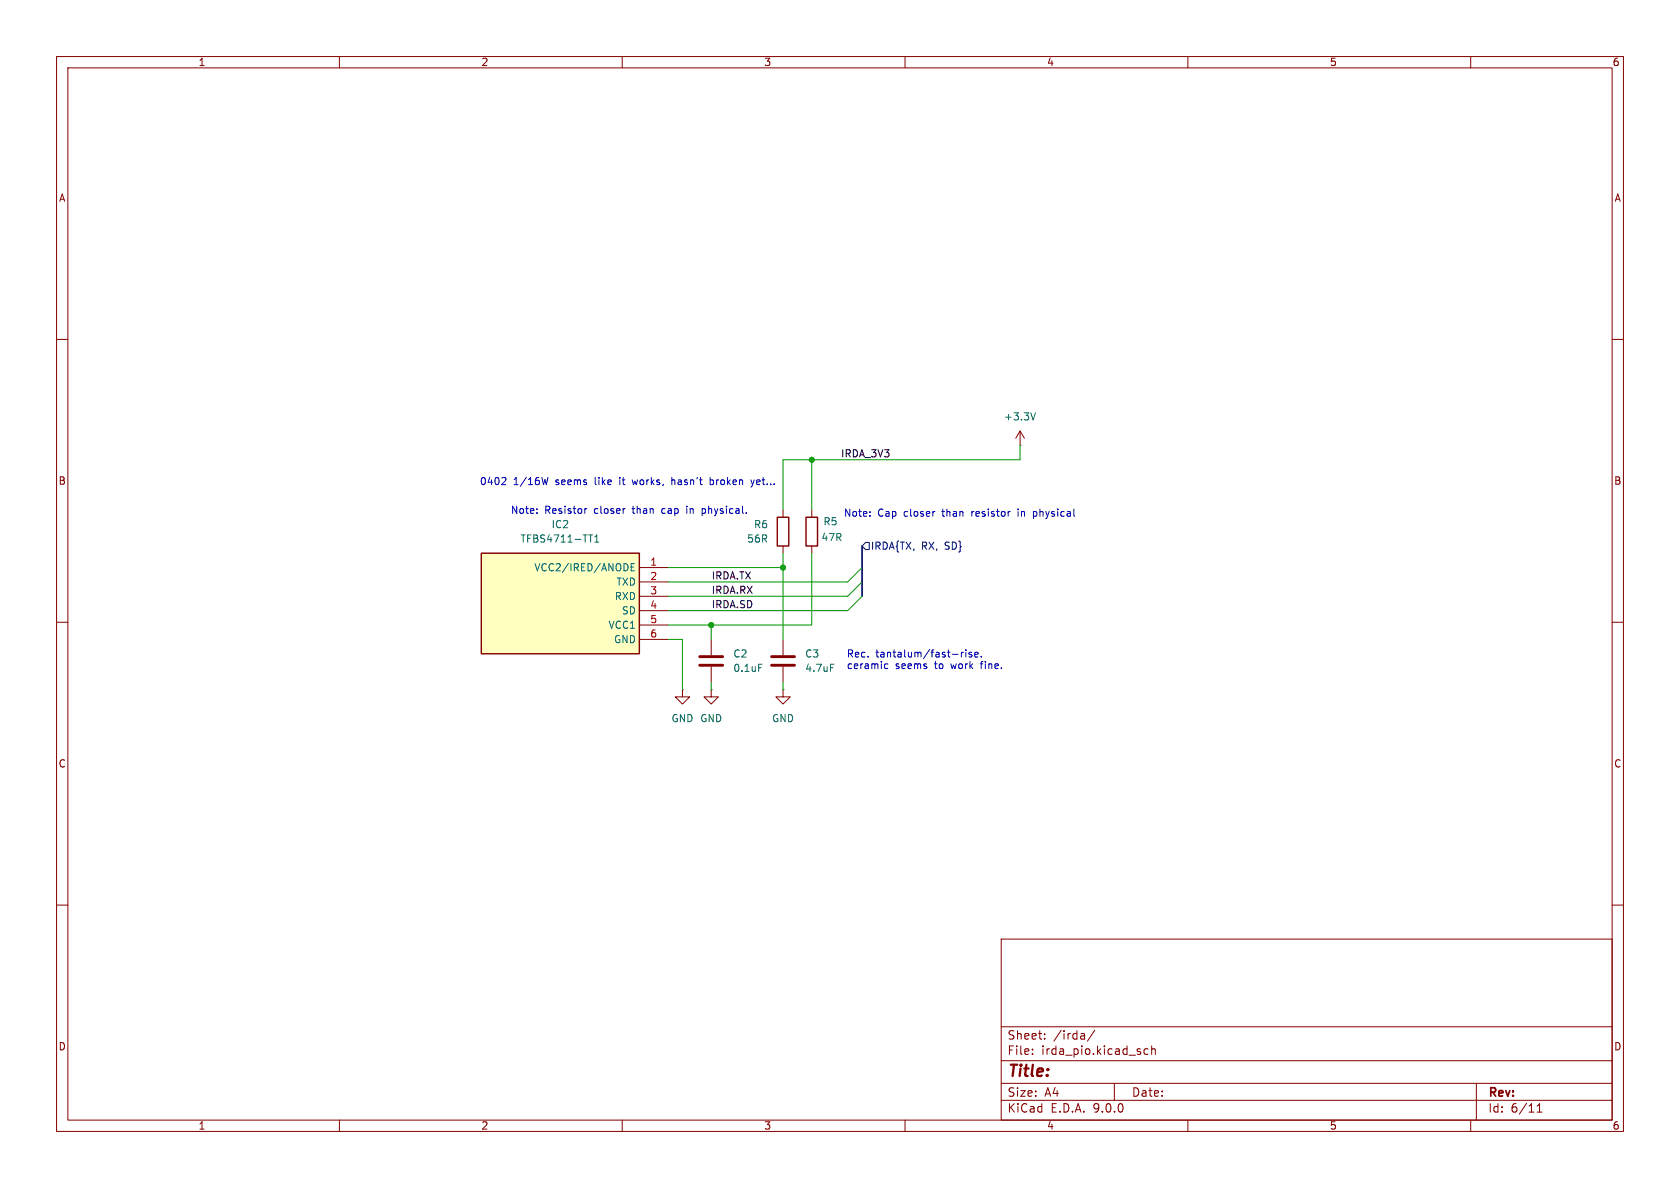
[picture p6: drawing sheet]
<svg xmlns="http://www.w3.org/2000/svg" width="297mm" height="210mm" viewBox="0 0 297 210" stroke-linecap="round" stroke-linejoin="round" font-family="sans-serif">
<g fill="none" stroke="#840000" stroke-width=".18">
<path d="M10 10h277v190h-277zM12 12h273v186h-273zM60 10v2M110 10v2M160 10v2M210 10v2M260 10v2M10 60h2M285 60h2M10 110h2M285 110h2M10 160h2"/>
<path d="M177 166h108v32h-108zM285 160h2M60 198v2M110 198v2M160 198v2M177 194.5h108M177 191.5h108M177 187.5h108M177 181.5h108M182.5 186.3v.1M182.5 185.5v.1M184.7 183.6v.1"/>
<path d="M184.7 182.8v.1M191.5 182.7l.2 .2v.8M191.7 183.6l-.1 .1M191.7 183.1h-.1M193.5 182.1l-1.3 2M197 191.5v3M203 185.5l-.5-.1-.3 .3v.4l.2 .2h.6M203.6 185.5l.2-.1 .4 .1v.9M203.6 184.9v1.5M210 198v2M260 198v2M261 191.5v6.5"/>
<path d="M271.7 196.6h.9M271.7 195.5l.5-.4v1.5"/>
</g>
<path d="M85.1 97.8h27.9v17.8h-27.9z" fill="#ffffc2"/>
<path d="M85.1 97.8h27.9v17.8h-27.9zM137.4 91.4h2v5.1h-2zM142.5 91.4h2v5.1h-2z" fill="none" stroke="#840000" stroke-width=".25"/>
<g fill="none" stroke="#840000" stroke-width=".18">
<path d="M180.3 78.7h.1M180.3 76.2l-.7 1.3M180.3 76.2l.8 1.3M180.3 76.2v2.5M138.4 90.2v1.2M138.4 96.5v1.3M143.5 90.2v1.2M143.5 96.5v1.3M113 100.3h5.1M113 102.9h5.1M113 105.4h5.1M113 108h5.1"/>
<path d="M113 110.5h5.1M113 113h5.1M125.7 113v2.8M125.7 117.9v2.8M138.4 113v2.8M138.4 117.9v2.8M120.6 121.9v1.3h1.3l-1.3 1.3-1.2-1.3h1.2M120.6 121.9h.1M125.7 121.9v1.3h1.3l-1.3 1.3-1.2-1.3h1.2M125.7 121.9h.1M138.4 121.9v1.3h1.3l-1.3 1.3-1.2-1.3h1.2M138.4 121.9h.1"/>
</g>
<path d="M183.1 73l-.5 1.2M104 94.6h.8M104.4 94.6v1.2M105.1 95.8h.8M105.1 94.9l.4-.3v1.2M112.2 99.6h-.6v1.3h.6M111.6 100.2h.4M134.1 117.4h.6M146.8 117.4h.6" fill="none" stroke="#006464" stroke-width=".18"/>
<path d="M123.7 116.1h4.1M123.7 117.6h4.1M136.4 116.1h4.1M136.4 117.6h4.1" fill="none" stroke="#840000" stroke-width=".51"/>
<path d="M153 95.9h.7v1.3h-.7l-.6-.7z" fill="none" stroke="#000084" stroke-width=".18"/>
<path d="M152.4 96.5v8.9" fill="none" stroke="#000084" stroke-width=".3"/>
<path d="M180.3 78.7v2.6h-41.9v8.9M138.4 97.8v15.2M143.5 81.3v8.9M143.5 97.8v12.7h-25.4M118.1 113h2.5v8.9M118.1 100.3h20.3M125.7 110.5v2.5M152.4 102.9l-2.5 2.5h-31.8M152.4 100.3l-2.5 2.6h-31.8M152.4 105.4l-2.5 2.6h-31.8M125.7 120.7v1.2M138.4 120.7v1.2" fill="none" stroke="#009600" stroke-width=".18"/>
<g fill="none" stroke="#0000c2" stroke-width=".18">
<path d="M89.2 84.4l.2 .2v.3l-.7 .8h.7M94.9 90.6v.2M94.9 90v.1M96.9 84.4l-.3 1.3-.3-.9M103.7 89.9l-.3 .2M110.4 89.9h.1M111.8 84.8l.2 .9M118.8 84.4v1.3M119.1 84.8l-.3 .1M121.4 89.5v.1M121.4 89.9v.9M124.1 89.9v1.3"/>
<path d="M124.1 90.7l.4 .1M124.5 89.9l-.4 .1M125.5 84.9l.4-.1 .2 .1M125.5 84.4v1.3M126.1 85.6l-.2 .1-.4-.1M132.7 84.8l.3 .9M133 85.7l-.3 .4M133.3 84.8l-.3 .9M153.8 91.1v.2M153.8 90.5v.1M165.2 90.4h.1M180 90v.1"/>
<path d="M180 90.4v.9M182.7 90.4v1.3M182.7 91.2l.4 .1M183.1 90.4l-.4 .1M156.4 117.9l.2 .3 .4-.1M157 117.4l-.4-.1-.2 .3M168.4 115.7h1M170 115.3v.8M170.3 115.3l-.3 .2M170.8 114.9v.1M170.8 115.3v.8M171.8 115.4l-.3-.1-.2 .2 .1 .2 .4 .1v.3h-.5"/>
<path d="M172.3 115.7l.6-.1v-.2l-.4-.1-.2 .2 .1 .6h.5M173.5 116v.1"/>
</g>
<g fill="#009600" stroke="#009600" stroke-width=".18">
<circle cx="143.5" cy="81.3" r=".46"/>
<circle cx="125.7" cy="110.5" r=".46"/>
<circle cx="138.4" cy="100.3" r=".46"/>
</g>
<text font-size="2.8" fill="#840000" x="178" y="190.9">Title:</text>
<g font-size="2.1" fill="#840000">
<text x="178" y="184">Sheet:</text>
<text x="186.2" y="184">/irda/</text>
<text x="178" y="186.7">File:</text>
<text x="184.1" y="186.7">irda_pio.kicad_sch</text>
<text x="178" y="196.9">KiCad</text>
<text x="178" y="194.1">Size:</text>
<text x="184.7" y="194.1">A4</text>
<text x="185.7" y="196.9">E.D.A.</text>
<text x="193.3" y="196.9">9.0.0</text>
<text x="200" y="194.1">Date:</text>
<text x="263" y="194.3">Rev:</text>
<text x="263" y="196.9">Id:</text>
<text x="267.1" y="196.9">6/11</text>
</g>
<g font-size="1.8" fill="#840000">
<text x="35" y="11.9">1</text>
<text x="85" y="11.9">2</text>
<text x="135" y="11.9">3</text>
<text x="185" y="11.9">4</text>
<text x="235" y="11.9">5</text>
<text x="285" y="11.9">6</text>
<text x="10.3" y="35.9">A</text>
<text x="285.3" y="35.9">A</text>
<text x="10.3" y="85.9">B</text>
<text x="285.3" y="85.9">B</text>
<text x="10.3" y="135.9">C</text>
<text x="285.3" y="135.9">C</text>
<text x="10.3" y="185.9">D</text>
<text x="285.3" y="185.9">D</text>
<text x="35" y="199.9">1</text>
<text x="85" y="199.9">2</text>
<text x="135" y="199.9">3</text>
<text x="185" y="199.9">4</text>
<text x="235" y="199.9">5</text>
<text x="285" y="199.9">6</text>
</g>
<g font-size="1.8" fill="#006464">
<text x="177.4" y="74.5">+3.3V</text>
<text x="97.4" y="93.6">IC2</text>
<text x="133.2" y="93.6">R6</text>
<text x="145.1" y="95.9">47R</text>
<text x="145.5" y="93.1">R5</text>
<text x="91.9" y="96.1">TFBS4711-TT1</text>
<text x="94.4" y="101.2">VCC2/IRED/ANODE</text>
<text x="132" y="96.1">56R</text>
<text x="108.6" y="106.3">RXD</text>
<text x="108.9" y="103.7">TXD</text>
<text x="107.5" y="111.4">VCC1</text>
<text x="108.4" y="113.9">GND</text>
<text x="109.8" y="108.8">SD</text>
<text x="129.5" y="116.4">C2</text>
<text x="129.5" y="119">0.1uF</text>
<text x="142.2" y="116.4">C3</text>
<text x="142.2" y="119">4.7uF</text>
<text x="118.6" y="127.9">GND GND</text>
<text x="136.4" y="127.9">GND</text>
</g>
<g font-size="1.8" fill="#0f0f0f">
<text x="148.6" y="80.9">IRDA_3V3</text>
<text x="125.7" y="107.6">IRDA.SD</text>
<text x="125.7" y="105.1">IRDA.RX</text>
<text x="125.7" y="102.5">IRDA.TX</text>
</g>
<g font-size="1.8" fill="#0000c2">
<text x="84.7" y="86">0402</text>
<text x="90.7" y="86">1/16W</text>
<text x="98.3" y="86">seems</text>
<text x="105.4" y="86">like</text>
<text x="110" y="86">it</text>
<text x="112.5" y="86">works,</text>
<text x="119.6" y="86">hasn't</text>
<text x="126.6" y="86">broken</text>
<text x="134.1" y="86">yet...</text>
<text x="90.2" y="91">Note:</text>
<text x="96.3" y="91">Resistor</text>
<text x="105.1" y="91">closer</text>
<text x="112.1" y="91">than</text>
<text x="117.5" y="91">cap</text>
<text x="122" y="91">in</text>
<text x="124.9" y="91">physical.</text>
<text x="149.1" y="91.5">Note:</text>
<text x="155.2" y="91.5">Cap</text>
<text x="159.9" y="91.5">closer</text>
<text x="166.9" y="91.5">than</text>
<text x="172.2" y="91.5">resistor</text>
<text x="180.6" y="91.5">in</text>
<text x="183.5" y="91.5">physical</text>
<text x="149.6" y="116.4">Rec.</text>
<text x="149.6" y="118.5">ceramic</text>
<text x="154.8" y="116.4">tantalum/fast-rise.</text>
<text x="158.3" y="118.5">seems</text>
<text x="165.4" y="118.5">to</text>
<text x="168.4" y="118.5">work</text>
<text x="173.9" y="118.5">fine.</text>
</g>
<g font-size="1.8" fill="#a90000">
<text x="114.9" y="100.1">1</text>
<text x="114.9" y="102.6">2</text>
<text x="114.9" y="105.2">3</text>
<text x="114.9" y="107.7">4</text>
<text x="114.9" y="110.2">5</text>
<text x="114.9" y="112.8">6</text>
</g>
<g font-size="1.8" fill="#000084">
<text x="153.9" y="97.4">IRDA{TX,</text>
<text x="162.9" y="97.4">RX,</text>
<text x="167.1" y="97.4">SD}</text>
</g>
</svg>
